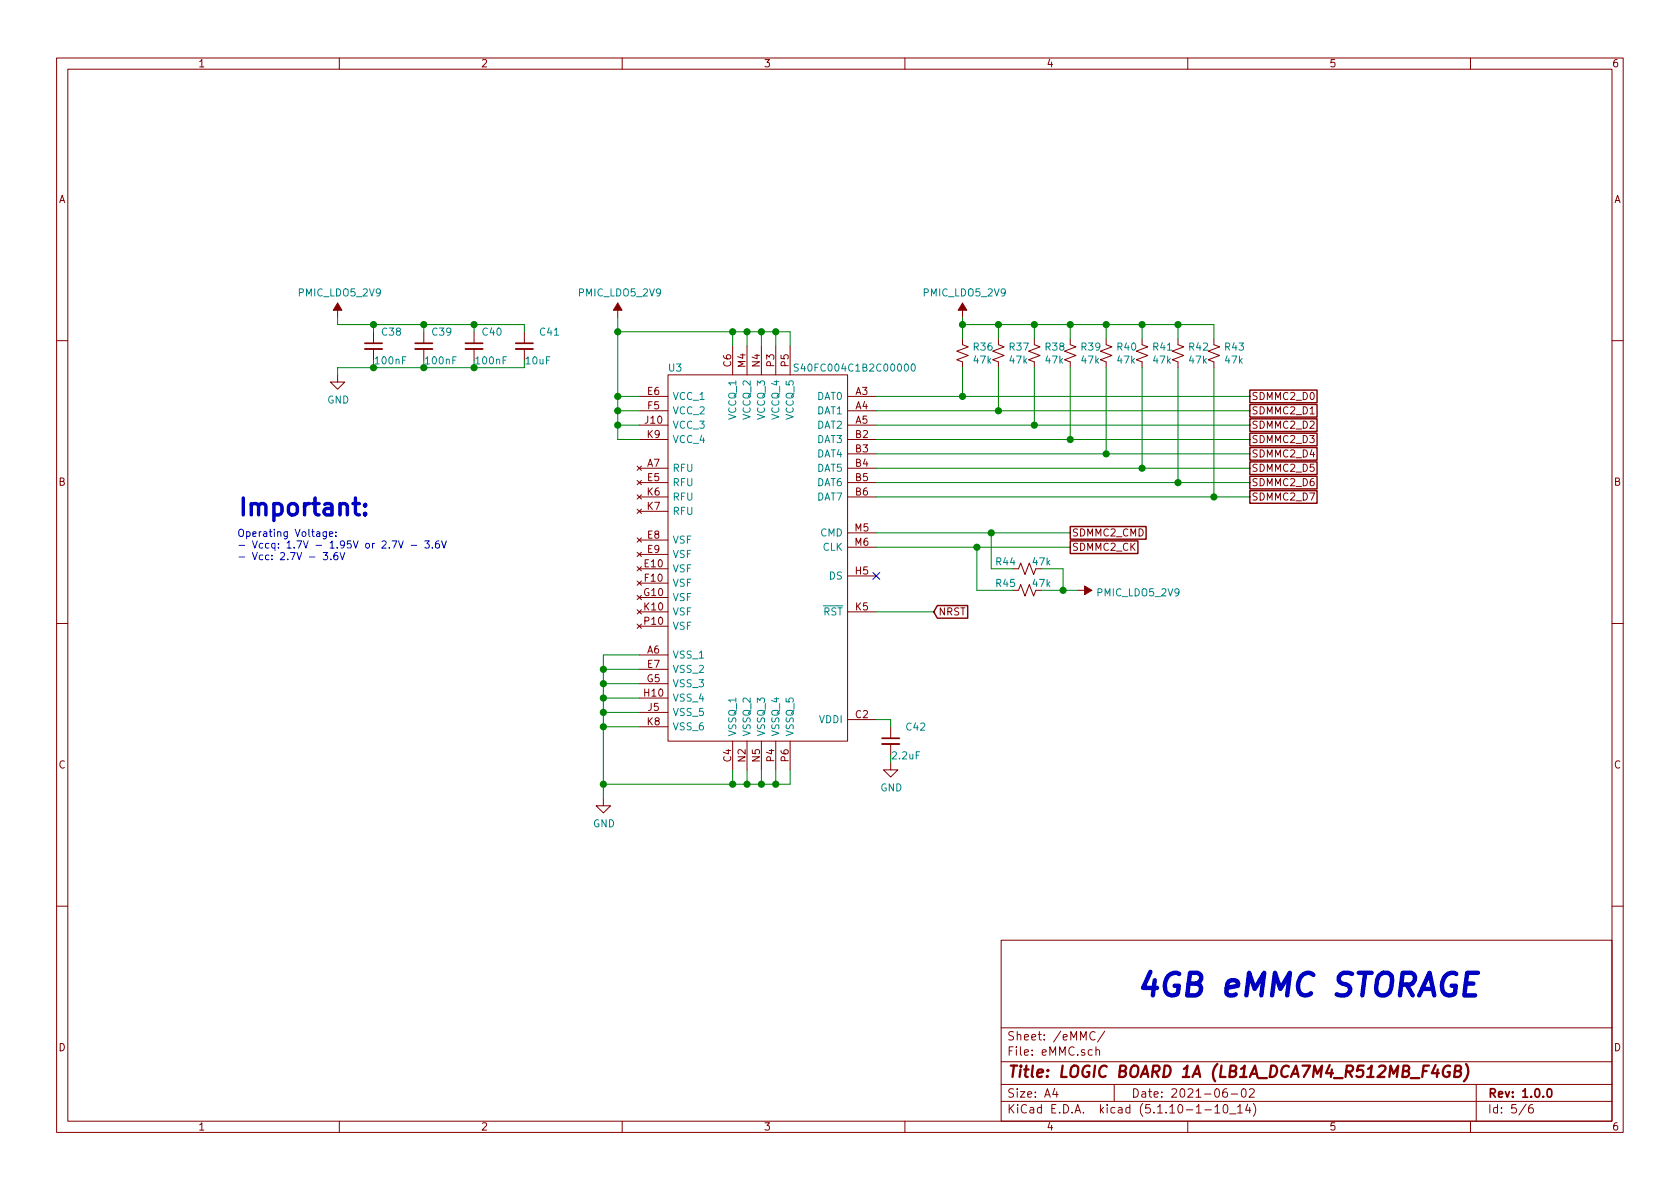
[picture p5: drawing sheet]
EESchema Schematic File Version 4
EELAYER 30 0
EELAYER END
$Descr A4 11693 8268
encoding utf-8
Sheet 5 6
Title "LOGIC BOARD 1A (LB1A_DCA7M4_R512MB_F4GB)"
Date "2021-06-02"
Rev "1.0.0"
Comp ""
Comment1 ""
Comment2 ""
Comment3 ""
Comment4 ""
$EndDescr
Wire Wire Line
	5100 2400 5100 2300
Wire Wire Line
	5100 2300 4300 2300
Wire Wire Line
	4450 2750 4300 2750
Wire Wire Line
	4300 2750 4300 2300
Wire Wire Line
	4450 2850 4300 2850
Wire Wire Line
	4300 2850 4300 2750
Connection ~ 4300 2750
Wire Wire Line
	4450 2950 4300 2950
Wire Wire Line
	4300 2950 4300 2850
Connection ~ 4300 2850
Wire Wire Line
	4450 3050 4300 3050
Wire Wire Line
	4300 3050 4300 2950
Connection ~ 4300 2950
Wire Wire Line
	5200 2400 5200 2300
Wire Wire Line
	5200 2300 5100 2300
Connection ~ 5100 2300
Wire Wire Line
	5300 2400 5300 2300
Wire Wire Line
	5300 2300 5200 2300
Connection ~ 5200 2300
Wire Wire Line
	5400 2400 5400 2300
Wire Wire Line
	5400 2300 5300 2300
Connection ~ 5300 2300
Wire Wire Line
	5500 2400 5500 2300
Wire Wire Line
	5500 2300 5400 2300
Connection ~ 5400 2300
Wire Wire Line
	4300 2200 4300 2300
Connection ~ 4300 2300
Text GLabel 8700 2750 2    50   UnSpc ~ 0
SDMMC2_D0
Text GLabel 8700 2850 2    50   UnSpc ~ 0
SDMMC2_D1
Text GLabel 8700 3050 2    50   UnSpc ~ 0
SDMMC2_D3
Text GLabel 8700 2950 2    50   UnSpc ~ 0
SDMMC2_D2
Text GLabel 8700 3150 2    50   UnSpc ~ 0
SDMMC2_D4
Text GLabel 8700 3250 2    50   UnSpc ~ 0
SDMMC2_D5
Text GLabel 8700 3350 2    50   UnSpc ~ 0
SDMMC2_D6
Text GLabel 8700 3450 2    50   UnSpc ~ 0
SDMMC2_D7
Text GLabel 7450 3800 2    50   UnSpc ~ 0
SDMMC2_CK
Text GLabel 7450 3700 2    50   UnSpc ~ 0
SDMMC2_CMD
Wire Wire Line
	7450 3800 6800 3800
Wire Wire Line
	7450 3700 6900 3700
$Comp
L Device:R_Small_US R42
U 1 1
P 8200 2450
F 0 "R42" H 8268 2496 50  0000 L CNN
F 1 "47k" H 8268 2405 50  0000 L CNN
F 2 "Resistor_SMD:R_0402_1005Metric" H 8200 2450 50  0001 C CNN
F 3 "~" H 8200 2450 50  0001 C CNN
F 4 "" H 8200 2450 50  0001 C CNN "Package "
F 5 "RC0402FR-0747KL" H 8200 2450 50  0001 C CNN "MNP"
F 6 "0402" H 8200 2450 50  0001 C CNN "Package"
	1    8200 2450
	1    0    0    -1  
$EndComp
$Comp
L Device:R_Small_US R41
U 1 1
P 7950 2450
F 0 "R41" H 8018 2496 50  0000 L CNN
F 1 "47k" H 8018 2405 50  0000 L CNN
F 2 "Resistor_SMD:R_0402_1005Metric" H 7950 2450 50  0001 C CNN
F 3 "~" H 7950 2450 50  0001 C CNN
F 4 "" H 7950 2450 50  0001 C CNN "Package "
F 5 "RC0402FR-0747KL" H 7950 2450 50  0001 C CNN "MNP"
F 6 "0402" H 7950 2450 50  0001 C CNN "Package"
	1    7950 2450
	1    0    0    -1  
$EndComp
$Comp
L Device:R_Small_US R40
U 1 1
P 7700 2450
F 0 "R40" H 7768 2496 50  0000 L CNN
F 1 "47k" H 7768 2405 50  0000 L CNN
F 2 "Resistor_SMD:R_0402_1005Metric" H 7700 2450 50  0001 C CNN
F 3 "~" H 7700 2450 50  0001 C CNN
F 4 "" H 7700 2450 50  0001 C CNN "Package "
F 5 "RC0402FR-0747KL" H 7700 2450 50  0001 C CNN "MNP"
F 6 "0402" H 7700 2450 50  0001 C CNN "Package"
	1    7700 2450
	1    0    0    -1  
$EndComp
$Comp
L Device:R_Small_US R39
U 1 1
P 7450 2450
F 0 "R39" H 7518 2496 50  0000 L CNN
F 1 "47k" H 7518 2405 50  0000 L CNN
F 2 "Resistor_SMD:R_0402_1005Metric" H 7450 2450 50  0001 C CNN
F 3 "~" H 7450 2450 50  0001 C CNN
F 4 "" H 7450 2450 50  0001 C CNN "Package "
F 5 "RC0402FR-0747KL" H 7450 2450 50  0001 C CNN "MNP"
F 6 "0402" H 7450 2450 50  0001 C CNN "Package"
	1    7450 2450
	1    0    0    -1  
$EndComp
$Comp
L Device:R_Small_US R38
U 1 1
P 7200 2450
F 0 "R38" H 7268 2496 50  0000 L CNN
F 1 "47k" H 7268 2405 50  0000 L CNN
F 2 "Resistor_SMD:R_0402_1005Metric" H 7200 2450 50  0001 C CNN
F 3 "~" H 7200 2450 50  0001 C CNN
F 4 "" H 7200 2450 50  0001 C CNN "Package "
F 5 "RC0402FR-0747KL" H 7200 2450 50  0001 C CNN "MNP"
F 6 "0402" H 7200 2450 50  0001 C CNN "Package"
	1    7200 2450
	1    0    0    -1  
$EndComp
$Comp
L Device:R_Small_US R37
U 1 1
P 6950 2450
F 0 "R37" H 7018 2496 50  0000 L CNN
F 1 "47k" H 7018 2405 50  0000 L CNN
F 2 "Resistor_SMD:R_0402_1005Metric" H 6950 2450 50  0001 C CNN
F 3 "~" H 6950 2450 50  0001 C CNN
F 4 "" H 6950 2450 50  0001 C CNN "Package "
F 5 "RC0402FR-0747KL" H 6950 2450 50  0001 C CNN "MNP"
F 6 "0402" H 6950 2450 50  0001 C CNN "Package"
	1    6950 2450
	1    0    0    -1  
$EndComp
$Comp
L Device:R_Small_US R36
U 1 1
P 6700 2450
F 0 "R36" H 6768 2496 50  0000 L CNN
F 1 "47k" H 6768 2405 50  0000 L CNN
F 2 "Resistor_SMD:R_0402_1005Metric" H 6700 2450 50  0001 C CNN
F 3 "~" H 6700 2450 50  0001 C CNN
F 4 "" H 6700 2450 50  0001 C CNN "Package "
F 5 "RC0402FR-0747KL" H 6700 2450 50  0001 C CNN "MNP"
F 6 "0402" H 6700 2450 50  0001 C CNN "Package"
	1    6700 2450
	1    0    0    -1  
$EndComp
Wire Wire Line
	6100 2750 6700 2750
Wire Wire Line
	6100 2950 7200 2950
Wire Wire Line
	6100 2850 6950 2850
Wire Wire Line
	6100 3050 7450 3050
Wire Wire Line
	6100 3150 7700 3150
Wire Wire Line
	6100 3250 7950 3250
Wire Wire Line
	6100 3350 8200 3350
Wire Wire Line
	6700 2550 6700 2750
Connection ~ 6700 2750
Wire Wire Line
	6950 2550 6950 2850
Connection ~ 6950 2850
Wire Wire Line
	7200 2550 7200 2950
Connection ~ 7200 2950
Wire Wire Line
	7450 2550 7450 3050
Connection ~ 7450 3050
Wire Wire Line
	7700 2550 7700 3150
Connection ~ 7700 3150
Wire Wire Line
	7950 2550 7950 3250
Connection ~ 7950 3250
Wire Wire Line
	8200 2550 8200 3350
Connection ~ 8200 3350
$Comp
L Device:R_Small_US R43
U 1 1
P 8450 2450
F 0 "R43" H 8518 2496 50  0000 L CNN
F 1 "47k" H 8518 2405 50  0000 L CNN
F 2 "Resistor_SMD:R_0402_1005Metric" H 8450 2450 50  0001 C CNN
F 3 "~" H 8450 2450 50  0001 C CNN
F 4 "" H 8450 2450 50  0001 C CNN "Package "
F 5 "RC0402FR-0747KL" H 8450 2450 50  0001 C CNN "MNP"
F 6 "0402" H 8450 2450 50  0001 C CNN "Package"
	1    8450 2450
	1    0    0    -1  
$EndComp
Wire Wire Line
	6700 2750 8700 2750
Wire Wire Line
	6950 2850 8700 2850
Wire Wire Line
	7200 2950 8700 2950
Wire Wire Line
	7450 3050 8700 3050
Wire Wire Line
	7700 3150 8700 3150
Wire Wire Line
	7950 3250 8700 3250
Wire Wire Line
	8200 3350 8700 3350
Wire Wire Line
	6100 3450 8450 3450
Wire Wire Line
	8450 2550 8450 3450
Connection ~ 8450 3450
Wire Wire Line
	8450 3450 8700 3450
Wire Wire Line
	6700 2200 6700 2250
Wire Wire Line
	6700 2250 6950 2250
Wire Wire Line
	6950 2250 6950 2350
Connection ~ 6700 2250
Wire Wire Line
	6700 2250 6700 2350
Wire Wire Line
	6950 2250 7200 2250
Wire Wire Line
	7200 2250 7200 2350
Connection ~ 6950 2250
Wire Wire Line
	7200 2250 7450 2250
Wire Wire Line
	7450 2250 7450 2350
Connection ~ 7200 2250
Wire Wire Line
	7450 2250 7700 2250
Wire Wire Line
	7700 2250 7700 2350
Connection ~ 7450 2250
Wire Wire Line
	7700 2250 7950 2250
Wire Wire Line
	7950 2250 7950 2350
Connection ~ 7700 2250
Wire Wire Line
	7950 2250 8200 2250
Wire Wire Line
	8200 2250 8200 2350
Connection ~ 7950 2250
Wire Wire Line
	8200 2250 8450 2250
Wire Wire Line
	8450 2250 8450 2350
Connection ~ 8200 2250
Text GLabel 6500 4250 2    50   Input ~ 0
NRST
Wire Wire Line
	6100 4250 6500 4250
NoConn ~ 6100 4000
$Comp
L Device:R_Small_US R44
U 1 1
P 7150 3950
F 0 "R44" V 7100 3800 50  0000 C CNN
F 1 "47k" V 7100 4050 50  0000 C CNN
F 2 "Resistor_SMD:R_0402_1005Metric" H 7150 3950 50  0001 C CNN
F 3 "~" H 7150 3950 50  0001 C CNN
F 4 "" H 7150 3950 50  0001 C CNN "Package "
F 5 "RC0402FR-0747KL" H 7150 3950 50  0001 C CNN "MNP"
F 6 "0402" H 7150 3950 50  0001 C CNN "Package"
	1    7150 3950
	0    1    1    0   
$EndComp
$Comp
L Device:R_Small_US R45
U 1 1
P 7150 4100
F 0 "R45" V 7100 3950 50  0000 C CNN
F 1 "47k" V 7100 4200 50  0000 C CNN
F 2 "Resistor_SMD:R_0402_1005Metric" H 7150 4100 50  0001 C CNN
F 3 "~" H 7150 4100 50  0001 C CNN
F 4 "" H 7150 4100 50  0001 C CNN "Package "
F 5 "RC0402FR-0747KL" H 7150 4100 50  0001 C CNN "MNP"
F 6 "0402" H 7150 4100 50  0001 C CNN "Package"
	1    7150 4100
	0    1    1    0   
$EndComp
Wire Wire Line
	7050 3950 6900 3950
Wire Wire Line
	6900 3950 6900 3700
Connection ~ 6900 3700
Wire Wire Line
	6900 3700 6100 3700
Wire Wire Line
	7050 4100 6800 4100
Wire Wire Line
	6800 4100 6800 3800
Connection ~ 6800 3800
Wire Wire Line
	6800 3800 6100 3800
Wire Wire Line
	7250 4100 7400 4100
Wire Wire Line
	7250 3950 7400 3950
Wire Wire Line
	7400 3950 7400 4100
Connection ~ 7400 4100
Wire Wire Line
	7400 4100 7500 4100
$Comp
L Device:C_Small C?
U 1 1
P 2950 2400
AR Path="/60A73E6A/627418F6" Ref="C?"  Part="1" 
AR Path="/60CA7234/627418F6" Ref="C?"  Part="1" 
AR Path="/62646A24/627418F6" Ref="C?"  Part="1" 
AR Path="/6146B2DF/627418F6" Ref="C39"  Part="1" 
F 0 "C39" H 3000 2500 50  0000 L CNN
F 1 "100nF" H 2950 2300 50  0000 L CNN
F 2 "Capacitor_SMD:C_0402_1005Metric" H 2950 2400 50  0001 C CNN
F 3 "~" H 2950 2400 50  0001 C CNN
F 4 "" H 2950 2400 50  0001 C CNN "Package "
F 5 "04026D104KAT2A" H 2950 2400 50  0001 C CNN "MNP"
F 6 "0402" H 2950 2400 50  0001 C CNN "Package"
	1    2950 2400
	1    0    0    -1  
$EndComp
$Comp
L Device:C_Small C?
U 1 1
P 3300 2400
AR Path="/60A73E6A/627418FE" Ref="C?"  Part="1" 
AR Path="/60CA7234/627418FE" Ref="C?"  Part="1" 
AR Path="/62646A24/627418FE" Ref="C?"  Part="1" 
AR Path="/6146B2DF/627418FE" Ref="C40"  Part="1" 
F 0 "C40" H 3350 2500 50  0000 L CNN
F 1 "100nF" H 3300 2300 50  0000 L CNN
F 2 "Capacitor_SMD:C_0402_1005Metric" H 3300 2400 50  0001 C CNN
F 3 "~" H 3300 2400 50  0001 C CNN
F 4 "" H 3300 2400 50  0001 C CNN "Package "
F 5 "04026D104KAT2A" H 3300 2400 50  0001 C CNN "MNP"
F 6 "0402" H 3300 2400 50  0001 C CNN "Package"
	1    3300 2400
	1    0    0    -1  
$EndComp
Wire Wire Line
	2350 2250 2600 2250
Wire Wire Line
	2600 2250 2600 2300
Wire Wire Line
	2600 2250 2950 2250
Wire Wire Line
	2950 2250 2950 2300
Connection ~ 2600 2250
Wire Wire Line
	2950 2250 3300 2250
Wire Wire Line
	3300 2250 3300 2300
Connection ~ 2950 2250
Wire Wire Line
	2350 2550 2600 2550
Wire Wire Line
	2600 2550 2600 2500
Wire Wire Line
	2600 2550 2950 2550
Wire Wire Line
	2950 2550 2950 2500
Connection ~ 2600 2550
Wire Wire Line
	2950 2550 3300 2550
Wire Wire Line
	3300 2550 3300 2500
Connection ~ 2950 2550
Connection ~ 3300 2250
Connection ~ 3300 2550
$Comp
L Device:C_Small C?
U 1 1
P 3650 2400
AR Path="/60A9AEDE/62741916" Ref="C?"  Part="1" 
AR Path="/60CA7234/62741916" Ref="C?"  Part="1" 
AR Path="/62646A24/62741916" Ref="C?"  Part="1" 
AR Path="/6146B2DF/62741916" Ref="C41"  Part="1" 
F 0 "C41" H 3750 2500 50  0000 L CNN
F 1 "10uF" H 3650 2300 50  0000 L CNN
F 2 "Capacitor_SMD:C_0402_1005Metric" H 3650 2400 50  0001 C CNN
F 3 "~" H 3650 2400 50  0001 C CNN
F 4 "0402" H 3650 2400 50  0001 C CNN "Package"
F 5 "GRM155R60J106ME15D" H 3650 2400 50  0001 C CNN "MNP"
	1    3650 2400
	1    0    0    -1  
$EndComp
Wire Wire Line
	3650 2250 3650 2300
Wire Wire Line
	3300 2250 3650 2250
Wire Wire Line
	3650 2550 3650 2500
Wire Wire Line
	3300 2550 3650 2550
$Comp
L Device:C_Small C?
U 1 1
P 2600 2400
AR Path="/60A73E6A/627418EE" Ref="C?"  Part="1" 
AR Path="/60CA7234/627418EE" Ref="C?"  Part="1" 
AR Path="/62646A24/627418EE" Ref="C?"  Part="1" 
AR Path="/6146B2DF/627418EE" Ref="C38"  Part="1" 
F 0 "C38" H 2650 2500 50  0000 L CNN
F 1 "100nF" H 2600 2300 50  0000 L CNN
F 2 "Capacitor_SMD:C_0402_1005Metric" H 2600 2400 50  0001 C CNN
F 3 "~" H 2600 2400 50  0001 C CNN
F 4 "" H 2600 2400 50  0001 C CNN "Package "
F 5 "04026D104KAT2A" H 2600 2400 50  0001 C CNN "MNP"
F 6 "0402" H 2600 2400 50  0001 C CNN "Package"
	1    2600 2400
	1    0    0    -1  
$EndComp
$Comp
L U_Memory_eMMC:S40FC004C1B2C00000 U3
U 1 1
P 5250 3850
F 0 "U3" H 4700 5150 50  0000 C CNN
F 1 "S40FC004C1B2C00000" H 5950 5150 50  0000 C CNN
F 2 "U_Package_BGA:S40FC004C1B2C00000" H 4200 3400 50  0001 L CNN
F 3 "http://www.skyhighmemory.com/download/dataSheet/002-01112.pdf" H 4200 3300 50  0001 L CNN
F 4 "S40FC004C1B2C00000" H 5250 3850 50  0001 C CNN "MNP"
	1    5250 3850
	1    0    0    -1  
$EndComp
Wire Wire Line
	2350 2250 2350 2200
$Comp
L power:GND #PWR066
U 1 1
P 2350 2600
F 0 "#PWR066" H 2350 2350 50  0001 C CNN
F 1 "GND" H 2355 2427 50  0000 C CNN
F 2 "" H 2350 2600 50  0001 C CNN
F 3 "" H 2350 2600 50  0001 C CNN
	1    2350 2600
	1    0    0    -1  
$EndComp
Wire Wire Line
	2350 2600 2350 2550
$Comp
L Device:C_Small C?
U 1 1
P 6200 5150
AR Path="/60A9AEDE/62784464" Ref="C?"  Part="1" 
AR Path="/60CA7234/62784464" Ref="C?"  Part="1" 
AR Path="/62646A24/62784464" Ref="C?"  Part="1" 
AR Path="/6146B2DF/62784464" Ref="C42"  Part="1" 
F 0 "C42" H 6300 5250 50  0000 L CNN
F 1 "2.2uF" H 6200 5050 50  0000 L CNN
F 2 "Capacitor_SMD:C_0402_1005Metric" H 6200 5150 50  0001 C CNN
F 3 "~" H 6200 5150 50  0001 C CNN
F 4 "0402" H 6200 5150 50  0001 C CNN "Package"
F 5 "LMK105ABJ225KVHF" H 6200 5150 50  0001 C CNN "MNP"
	1    6200 5150
	1    0    0    -1  
$EndComp
Wire Wire Line
	6100 5000 6200 5000
Wire Wire Line
	6200 5000 6200 5050
$Comp
L power:GND #PWR068
U 1 1
P 6200 5300
F 0 "#PWR068" H 6200 5050 50  0001 C CNN
F 1 "GND" H 6205 5127 50  0000 C CNN
F 2 "" H 6200 5300 50  0001 C CNN
F 3 "" H 6200 5300 50  0001 C CNN
	1    6200 5300
	1    0    0    -1  
$EndComp
Wire Wire Line
	6200 5300 6200 5250
$Comp
L power:GND #PWR069
U 1 1
P 4200 5550
F 0 "#PWR069" H 4200 5300 50  0001 C CNN
F 1 "GND" H 4205 5377 50  0000 C CNN
F 2 "" H 4200 5550 50  0001 C CNN
F 3 "" H 4200 5550 50  0001 C CNN
	1    4200 5550
	1    0    0    -1  
$EndComp
Wire Wire Line
	4200 5550 4200 5450
Wire Wire Line
	4200 4550 4450 4550
Wire Wire Line
	5500 5350 5500 5450
Wire Wire Line
	4200 5450 5100 5450
Connection ~ 4200 5450
Wire Wire Line
	5100 5350 5100 5450
Connection ~ 5100 5450
Wire Wire Line
	5100 5450 5200 5450
Wire Wire Line
	5200 5350 5200 5450
Connection ~ 5200 5450
Wire Wire Line
	5200 5450 5300 5450
Wire Wire Line
	5300 5350 5300 5450
Connection ~ 5300 5450
Wire Wire Line
	5300 5450 5400 5450
Wire Wire Line
	5400 5350 5400 5450
Connection ~ 5400 5450
Wire Wire Line
	5400 5450 5500 5450
Wire Wire Line
	4450 5050 4200 5050
Connection ~ 4200 5050
Wire Wire Line
	4200 5050 4200 4950
Wire Wire Line
	4200 5450 4200 5050
Wire Wire Line
	4450 4650 4200 4650
Connection ~ 4200 4650
Wire Wire Line
	4200 4650 4200 4550
Wire Wire Line
	4450 4750 4200 4750
Connection ~ 4200 4750
Wire Wire Line
	4200 4750 4200 4650
Wire Wire Line
	4450 4850 4200 4850
Connection ~ 4200 4850
Wire Wire Line
	4200 4850 4200 4750
Wire Wire Line
	4450 4950 4200 4950
Connection ~ 4200 4950
Wire Wire Line
	4200 4950 4200 4850
Text Notes 7900 6950 0    157  Italic 31
4GB eMMC STORAGE
Text Notes 1650 3600 0    118  ~ 24
Important:
Text Notes 1650 3900 0    50   ~ 0
Operating Voltage:\n- Vccq: 1.7V - 1.95V or 2.7V - 3.6V\n- Vcc: 2.7V - 3.6V
$Comp
L U_Power:PMIC_LDO5_2V9 #PWR?
U 1 1
P 2350 2200
F 0 "#PWR?" H 2350 2050 50  0001 C CNN
F 1 "PMIC_LDO5_2V9" H 2365 2373 50  0000 C CNN
F 2 "" H 2350 2200 50  0001 C CNN
F 3 "" H 2350 2200 50  0001 C CNN
	1    2350 2200
	1    0    0    -1  
$EndComp
$Comp
L U_Power:PMIC_LDO5_2V9 #PWR?
U 1 1
P 4300 2200
F 0 "#PWR?" H 4300 2050 50  0001 C CNN
F 1 "PMIC_LDO5_2V9" H 4315 2373 50  0000 C CNN
F 2 "" H 4300 2200 50  0001 C CNN
F 3 "" H 4300 2200 50  0001 C CNN
	1    4300 2200
	1    0    0    -1  
$EndComp
$Comp
L U_Power:PMIC_LDO5_2V9 #PWR?
U 1 1
P 6700 2200
F 0 "#PWR?" H 6700 2050 50  0001 C CNN
F 1 "PMIC_LDO5_2V9" H 6715 2373 50  0000 C CNN
F 2 "" H 6700 2200 50  0001 C CNN
F 3 "" H 6700 2200 50  0001 C CNN
	1    6700 2200
	1    0    0    -1  
$EndComp
$Comp
L U_Power:PMIC_LDO5_2V9 #PWR?
U 1 1
P 7500 4100
F 0 "#PWR?" H 7500 3950 50  0001 C CNN
F 1 "PMIC_LDO5_2V9" V 7515 4228 50  0000 L CNN
F 2 "" H 7500 4100 50  0001 C CNN
F 3 "" H 7500 4100 50  0001 C CNN
	1    7500 4100
	0    1    1    0   
$EndComp
$EndSCHEMATC
